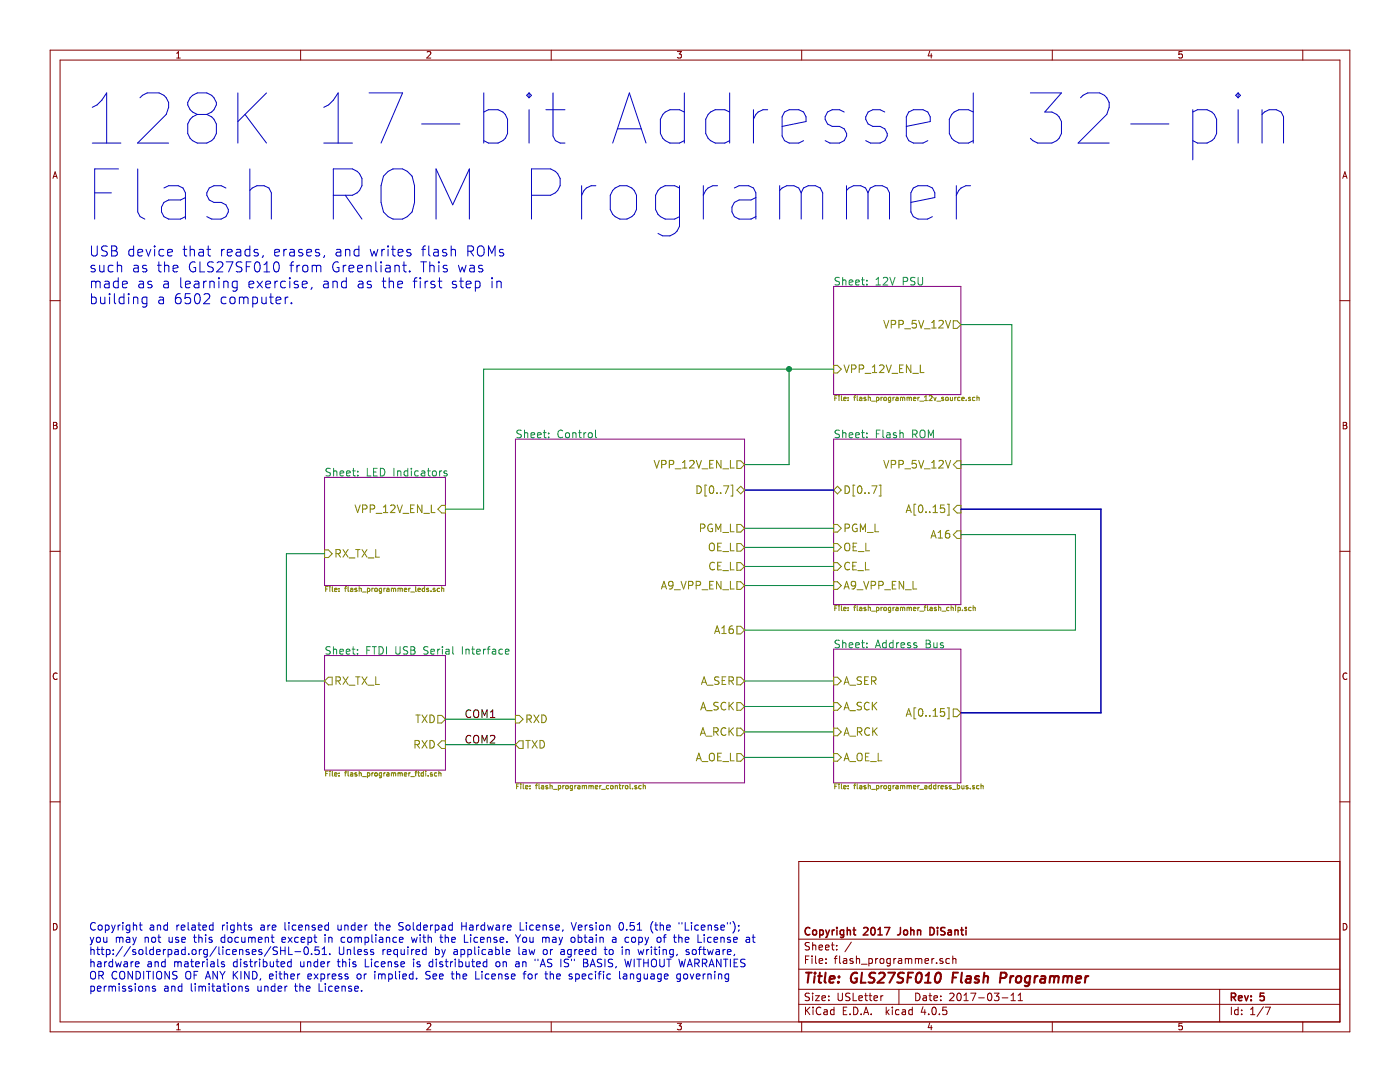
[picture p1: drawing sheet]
EESchema Schematic File Version 2
LIBS:gls27sf010
LIBS:atmega328au
LIBS:flash_programmer
LIBS:power
LIBS:device
LIBS:transistors
LIBS:conn
LIBS:linear
LIBS:regul
LIBS:74xx
LIBS:cmos4000
LIBS:adc-dac
LIBS:memory
LIBS:xilinx
LIBS:microcontrollers
LIBS:dsp
LIBS:microchip
LIBS:analog_switches
LIBS:motorola
LIBS:texas
LIBS:intel
LIBS:audio
LIBS:interface
LIBS:digital-audio
LIBS:philips
LIBS:display
LIBS:cypress
LIBS:siliconi
LIBS:opto
LIBS:atmel
LIBS:contrib
LIBS:valves
LIBS:flash_programmer-cache
EELAYER 25 0
EELAYER END
$Descr USLetter 11000 8500
encoding utf-8
Sheet 1 7
Title "GLS27SF010 Flash Programmer"
Date "2017-03-11"
Rev "5"
Comp "Copyright 2017 John DiSanti"
Comment1 ""
Comment2 ""
Comment3 ""
Comment4 ""
$EndDescr
$Sheet
S 2550 5150 950  900 
U 58665314
F0 "FTDI USB Serial Interface" 59
F1 "flash_programmer_ftdi.sch" 39
F2 "RXD" I R 3500 5850 60 
F3 "TXD" O R 3500 5650 60 
F4 "RX_TX_L" O L 2550 5350 60 
$EndSheet
Wire Wire Line
	3500 5650 4050 5650
Wire Wire Line
	3500 5850 4050 5850
$Sheet
S 6550 3450 1000 1300
U 58BA78AE
F0 "Flash ROM" 60
F1 "flash_programmer_flash_chip.sch" 39
F2 "OE_L" I L 6550 4300 60 
F3 "CE_L" I L 6550 4450 60 
F4 "PGM_L" I L 6550 4150 60 
F5 "A16" I R 7550 4200 60 
F6 "A[0..15]" I R 7550 4000 60 
F7 "D[0..7]" B L 6550 3850 60 
F8 "A9_VPP_EN_L" I L 6550 4600 60 
F9 "VPP_5V_12V" I R 7550 3650 60 
$EndSheet
Text Label 3650 5650 0    60   ~ 0
COM1
Text Label 3650 5850 0    60   ~ 0
COM2
$Sheet
S 6550 2250 1000 850 
U 58C44875
F0 "12V PSU" 60
F1 "flash_programmer_12v_source.sch" 39
F2 "VPP_12V_EN_L" I L 6550 2900 60 
F3 "VPP_5V_12V" O R 7550 2550 60 
$EndSheet
Wire Wire Line
	5850 3650 6200 3650
Wire Wire Line
	6200 3650 6200 2900
Wire Wire Line
	3800 2900 6550 2900
Wire Bus Line
	5850 3850 6550 3850
Wire Wire Line
	5850 4150 6550 4150
Wire Wire Line
	5850 4300 6550 4300
Wire Wire Line
	5850 4450 6550 4450
Wire Wire Line
	5850 4600 6550 4600
Wire Wire Line
	7550 2550 7950 2550
Wire Wire Line
	7950 2550 7950 3650
Wire Wire Line
	7950 3650 7550 3650
Text Notes 650  1750 0    394  ~ 0
128K 17-bit Addressed 32-pin\nFlash ROM Programmer
Text Notes 700  2400 0    79   ~ 0
USB device that reads, erases, and writes flash ROMs\nsuch as the GLS27SF010 from Greenliant. This was\nmade as a learning exercise, and as the first step in\nbuilding a 6502 computer.
$Sheet
S 6550 5100 1000 1050
U 58C678D4
F0 "Address Bus" 60
F1 "flash_programmer_address_bus.sch" 39
F2 "A_SER" I L 6550 5350 60 
F3 "A_SCK" I L 6550 5550 60 
F4 "A_RCK" I L 6550 5750 60 
F5 "A_OE_L" I L 6550 5950 60 
F6 "A[0..15]" O R 7550 5600 60 
$EndSheet
$Sheet
S 4050 3450 1800 2700
U 58C243E5
F0 "Control" 60
F1 "flash_programmer_control.sch" 39
F2 "RXD" I L 4050 5650 60 
F3 "PGM_L" O R 5850 4150 60 
F4 "OE_L" O R 5850 4300 60 
F5 "CE_L" O R 5850 4450 60 
F6 "VPP_12V_EN_L" O R 5850 3650 60 
F7 "A9_VPP_EN_L" O R 5850 4600 60 
F8 "A_SCK" O R 5850 5550 60 
F9 "A_RCK" O R 5850 5750 60 
F10 "A_OE_L" O R 5850 5950 60 
F11 "A_SER" O R 5850 5350 60 
F12 "TXD" O L 4050 5850 60 
F13 "A16" O R 5850 4950 60 
F14 "D[0..7]" B R 5850 3850 60 
$EndSheet
Wire Wire Line
	5850 5350 6550 5350
Wire Wire Line
	5850 5550 6550 5550
Wire Wire Line
	5850 5750 6550 5750
Wire Wire Line
	5850 5950 6550 5950
Wire Bus Line
	7550 5600 8650 5600
Wire Bus Line
	8650 5600 8650 4000
Wire Bus Line
	8650 4000 7550 4000
$Sheet
S 2550 3750 950  850 
U 58C7589B
F0 "LED Indicators" 60
F1 "flash_programmer_leds.sch" 39
F2 "VPP_12V_EN_L" I R 3500 4000 60 
F3 "RX_TX_L" I L 2550 4350 60 
$EndSheet
Wire Wire Line
	2550 5350 2250 5350
Wire Wire Line
	2250 5350 2250 4350
Wire Wire Line
	2250 4350 2550 4350
Wire Wire Line
	3500 4000 3800 4000
Wire Wire Line
	3800 4000 3800 2900
Connection ~ 6200 2900
Wire Wire Line
	5850 4950 8450 4950
Wire Wire Line
	8450 4950 8450 4200
Wire Wire Line
	8450 4200 7550 4200
Text Notes 700  7800 0    60   ~ 0
Copyright and related rights are licensed under the Solderpad Hardware License, Version 0.51 (the "License");\nyou may not use this document except in compliance with the License. You may obtain a copy of the License at\nhttp://solderpad.org/licenses/SHL-0.51. Unless required by applicable law or agreed to in writing, software,\nhardware and materials distributed under this License is distributed on an "AS IS" BASIS, WITHOUT WARRANTIES\nOR CONDITIONS OF ANY KIND, either express or implied. See the License for the specific language governing\npermissions and limitations under the License.
$EndSCHEMATC
